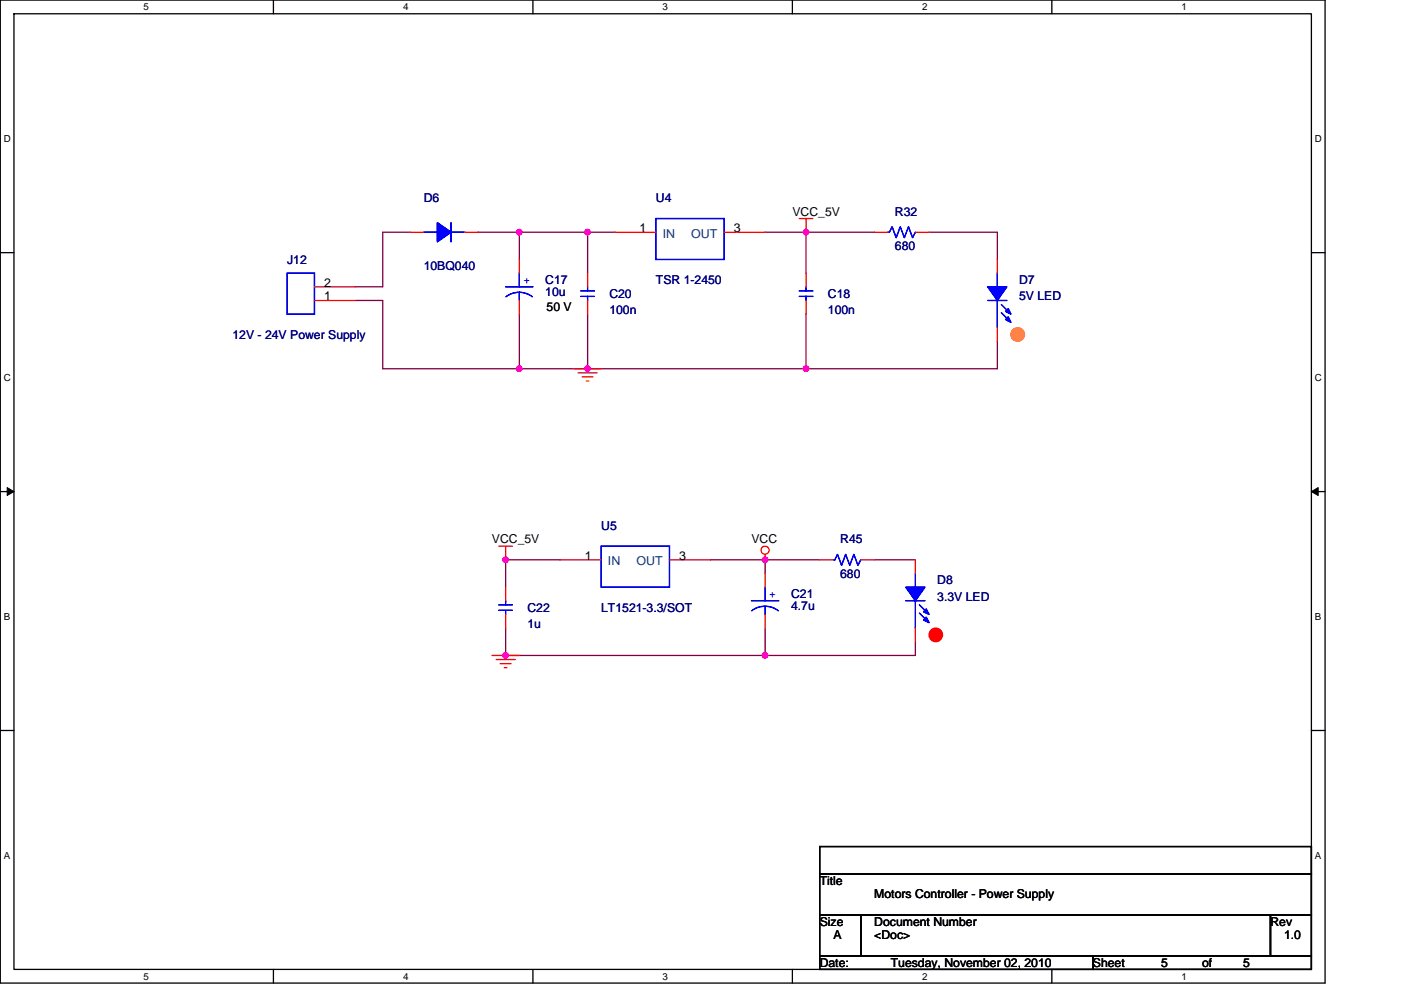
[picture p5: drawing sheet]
<svg xmlns="http://www.w3.org/2000/svg" width="297mm" height="210mm" viewBox="0 0 297 210" stroke-linecap="round" stroke-linejoin="round" font-family="sans-serif">
<path d="M.1 0h280.8v208.5h-280.8zM3 2.9h275v202.7h-275z" fill="none" stroke="#000" stroke-width=".28"/>
<g fill="#fff">
<path d="M30.5 .3h1.1v2.3h-1.1z"/>
<path d="M30.5 205.9h1.1v2.3h-1.1z"/>
</g>
<path d="M58 0v2.9M58 205.6v2.9" fill="none" stroke="#000" stroke-width=".28"/>
<g fill="#fff">
<path d="M85.5 .3h1.1v2.3h-1.1z"/>
<path d="M85.5 205.9h1.1v2.3h-1.1z"/>
</g>
<path d="M113 0v2.9M113 205.6v2.9" fill="none" stroke="#000" stroke-width=".28"/>
<g fill="#fff">
<path d="M140.5 .3h1.1v2.3h-1.1z"/>
<path d="M140.5 205.9h1.1v2.3h-1.1z"/>
</g>
<path d="M168 0v2.9M168 205.6v2.9" fill="none" stroke="#000" stroke-width=".28"/>
<g fill="#fff">
<path d="M195.5 .3h1.2v2.3h-1.2z"/>
<path d="M195.5 205.9h1.2v2.3h-1.2z"/>
</g>
<path d="M223 0v2.9M223 205.6v2.9" fill="none" stroke="#000" stroke-width=".28"/>
<g fill="#fff">
<path d="M250.5 .3h1.2v2.3h-1.2z"/>
<path d="M250.5 205.9h1.2v2.3h-1.2z"/>
<path d="M.8 28.3h1.5v2.3h-1.5z"/>
<path d="M278.8 28.3h1.5v2.3h-1.5z"/>
<path d="M.8 78.9h1.5v2.3h-1.5z"/>
<path d="M278.8 78.9h1.5v2.3h-1.5z"/>
</g>
<path d="M.1 53.6h2.9M278 53.6h2.9" fill="none" stroke="#000" stroke-width=".28"/>
<g fill="#fff">
<path d="M.8 129.6h1.4v2.3h-1.4z"/>
<path d="M278.8 129.6h1.4v2.3h-1.4z"/>
</g>
<path d="M.1 104.3h2.9M278 104.3h2.9" fill="none" stroke="#000" stroke-width=".28"/>
<path d="M1.5 103.4l1.5 .9-1.5 .8zM278 104.3l1.5-.9v1.7z" fill="#000" stroke="#000" stroke-width=".21"/>
<g fill="#fff">
<path d="M.8 180.3h1.4v2.3h-1.4z"/>
<path d="M278.8 180.3h1.4v2.3h-1.4z"/>
</g>
<path d="M.1 154.9h2.9M278 154.9h2.9M173.8 179.6h104.2v5.7h-104.2zM173.8 194h8.7v8.7h-8.7zM173.8 185.3h104.2v8.7h-104.2zM182.5 194h86.9v8.7h-86.9zM269.4 194h8.6v8.7h-8.6zM173.8 202.7h57.9v2.9h-57.9zM231.7 202.7h46.3v2.9h-46.3z" fill="none" stroke="#000" stroke-width=".28"/>
<g fill="none" stroke="#800040" stroke-width=".28">
<path d="M86.9 49.3h-5.8v11.5h-5.7M101.4 49.3h8.7M110.1 49.3v5.7M110.1 49.3h14.5M124.6 49.3v8.6M124.6 49.3h5.8M162.2 49.3h8.7M170.9 49.3v8.6M170.9 49.3h14.5M197 49.3h14.5v5.7M75.4 63.7h5.7v14.5h29M110.1 66.6v11.6"/>
<path d="M110.1 78.2h14.5M124.6 66.6v11.6M124.6 78.2h46.3M170.9 66.6v11.6M211.5 72.4v5.8h-40.6M118.8 118.7h-11.6v5.8M150.6 118.7h11.6v2.9M162.2 118.7h11.6M185.4 118.7h8.7M107.2 133.2v5.8h55M162.2 133.2v5.8M194.1 136.1v2.9h-31.9"/>
</g>
<g fill="#f0f" stroke="#f0f" stroke-width=".28">
<circle cx="170.9" cy="78.2" r=".57"/>
<circle cx="124.6" cy="78.2" r=".57"/>
<circle cx="170.9" cy="49.2" r=".57"/>
<circle cx="110.1" cy="78.2" r=".57"/>
<circle cx="124.6" cy="49.2" r=".57"/>
<circle cx="110.1" cy="49.2" r=".57"/>
<circle cx="162.2" cy="139" r=".57"/>
<circle cx="107.2" cy="118.7" r=".57"/>
<circle cx="162.2" cy="118.7" r=".57"/>
<circle cx="107.2" cy="139" r=".57"/>
</g>
<g fill="none" stroke="#f00" stroke-width=".28">
<path d="M86.9 49.3h2.9M98.5 49.3h2.9M110.1 55v2.9M124.6 57.9v2.9M130.4 49.3h8.7M153.5 49.3h8.7M169.5 46.4h2.9M170.9 46.4v2.9M170.9 57.9v2.9M185.4 49.3h2.9M194.1 49.3h2.9M211.5 55v2.9"/>
<path d="M66.7 63.7h8.7M66.7 60.8h8.7M110.1 63.7v2.9M121.7 78.2h5.8M122.6 79.1h4M123.4 79.9h2.3M124.6 63.7v2.9M170.9 63.7v2.9M211.5 69.5v2.9M124.3 80.8h.6M105.7 115.8h2.9M107.2 115.8v2.9"/>
<path d="M118.8 118.7h8.7M141.9 118.7h8.7M162.2 117.6v1.1M173.8 118.7h2.9M182.5 118.7h2.9M194.1 118.7v2.9M104.3 139h5.8M105.2 139.9h4M107.2 124.5v2.9M107.2 130.3v2.9M162.2 121.6v2.9M162.2 130.3v2.9"/>
<path d="M194.1 133.2v2.9M106 140.8h2.4M106.9 141.6h.6"/>
<circle cx="162.2" cy="116.7" r=".86"/>
</g>
<circle cx="215.8" cy="70.9" r="1.44" fill="#ff8000" stroke="#ff8000" stroke-width=".28"/>
<circle cx="198.4" cy="134.7" r="1.44" fill="#f00" stroke="#f00" stroke-width=".28"/>
<g fill="none" stroke="#00f" stroke-width=".28">
<path d="M60.9 57.9h5.8v8.7h-5.8zM89.8 49.3h2.9M95.6 47.2v4.1M95.6 49.3h2.9M110.1 57.9v2.9M139.1 46.4h14.4v8.6h-14.4zM188.3 49.3h.3l.5-1.2 .9 2.3 .9-2.3 .8 2.3 .9-2.3 .9 2.3 .6-1.1M211.5 57.9v2.9M107.2 60.8h5.8M107.3 62.9l1.3-.7 1.5-.2 1.5 .2 1.3 .7M110.1 62v1.7M123.1 62.9h2.9"/>
<path d="M123.1 61.7h2.9M124.6 60.8v.9M124.6 62.9v.8M169.5 62.9h2.9M169.5 61.7h2.9M170.9 60.8v.9M170.9 62.9v.8M209.4 63.7h4.1M211.5 63.7v5.8M212.3 64.6l1.8 1.7M212.3 66.3l1.8 1.8M127.5 115.8h14.4v8.7h-14.4z"/>
<path d="M176.7 118.7h.3l.6-1.1 .8 2.3 .9-2.3 .9 2.3 .8-2.3 .9 2.3 .6-1.2M105.7 129.5h2.9M105.7 128.3h2.9M107.2 127.4v.9M107.2 129.5v.8M159.3 127.4h5.8M159.4 129.5a4.6 4.6 0 0 1 5.6 0M162.2 128.6v1.7M162.2 124.5v2.9M192 127.4h4.1M194.1 121.6v2.9M194.1 127.4v5.8"/>
<path d="M194.9 128.3l1.8 1.7M194.9 130l1.8 1.8"/>
</g>
<g fill="#00f" stroke="#00f" stroke-width=".28">
<path d="M92.7 47.2l2.9 2.1-2.9 2z" fill-rule="evenodd"/>
<path d="M92.7 47.2l2.9 2.1-2.9 2z" fill-rule="evenodd"/>
<path d="M192 124.5h4.1l-2 2.9z" fill-rule="evenodd"/>
<path d="M196.4 130.9l.6 1.2-1.2-.6z" fill-rule="evenodd"/>
<path d="M196.4 129.2l.6 1.1-1.2-.5z" fill-rule="evenodd"/>
<path d="M192 124.5h4.1l-2 2.9z" fill-rule="evenodd"/>
<path d="M196.4 130.9l.6 1.2-1.2-.6z" fill-rule="evenodd"/>
<path d="M196.4 129.2l.6 1.1-1.2-.5z" fill-rule="evenodd"/>
<path d="M209.4 60.8h4.1l-2 2.9z" fill-rule="evenodd"/>
<path d="M213.8 67.2l.5 1.2-1.1-.6z" fill-rule="evenodd"/>
<path d="M213.8 65.5l.5 1.1-1.1-.6z" fill-rule="evenodd"/>
<path d="M209.4 60.8h4.1l-2 2.9z" fill-rule="evenodd"/>
<path d="M213.8 67.2l.5 1.2-1.1-.6z" fill-rule="evenodd"/>
<path d="M213.8 65.5l.5 1.1-1.1-.6z" fill-rule="evenodd"/>
</g>
<g font-size="2.6" fill="#000080">
<text x="89.8" y="42.9">D6</text>
<text x="139.1" y="42.9">U4</text>
<text x="189.7" y="45.8">R32</text>
<text x="189.7" y="53">680</text>
<text x="60.9" y="55.9">J12</text>
<text x="89.8" y="57.4">10BQ040</text>
<text x="115.6" y="60.3">C17</text>
<text x="115.6" y="62.9">10u</text>
<text x="129.2" y="63.2">C20</text>
<text x="139.1" y="60.3">TSR 1-2450</text>
<text x="175.5" y="63.2">C18</text>
<text x="216.1" y="60.3">D7</text>
<text x="216.1" y="63.7">5V LED</text>
<text x="49.3" y="71.8">12V - 24V Power Supply</text>
<text x="129.2" y="66.6">100n</text>
<text x="175.5" y="66.6">100n</text>
<text x="127.5" y="112.4">U5</text>
<text x="178.1" y="115.3">R45</text>
<text x="178.1" y="122.5">680</text>
<text x="198.7" y="124">D8</text>
<text x="111.8" y="129.8">C22</text>
<text x="127.5" y="129.8">LT1521-3.3/SOT</text>
<text x="167.7" y="126.9">C21</text>
<text x="167.7" y="129.5">4.7u</text>
<text x="198.7" y="127.4">3.3V LED</text>
<text x="111.8" y="133.2">1u</text>
</g>
<g font-size="2.6">
<text x="168" y="45.8">VCC_5V</text>
<text x="135.6" y="49.2">1</text>
<text x="155.6" y="49.2">3</text>
<text x="68.7" y="63.7">1</text>
<text x="68.7" y="60.8">2</text>
<text x="115.9" y="66.1">50 V</text>
<text x="104.3" y="115.3">VCC_5V</text>
<text x="124" y="118.7">1</text>
<text x="144" y="118.7">3</text>
<text x="159.3" y="115.3">VCC</text>
<text x="173.8" y="187.7">Title</text>
<text x="185.4" y="190.6">Motors Controller - Power Supply</text>
<text x="173.8" y="196.4">Size</text>
<text x="185.4" y="196.4">Document Number</text>
<text x="269.4" y="196.4">Rev</text>
<text x="176.7" y="199.3">A</text>
<text x="185.4" y="199.3">&lt;Doc&gt;</text>
<text x="272.2" y="199.3">1.0</text>
<text x="173.8" y="205">Date:</text>
<text x="188.9" y="205">Tuesday, November 02, 2010</text>
<text x="231.7" y="205">Sheet</text>
<text x="246.2" y="205">5</text>
<text x="254.9" y="205">of</text>
<text x="263.6" y="205">5</text>
</g>
<g font-size="2.6" fill="#004080">
<text x="140.5" y="50.4">IN</text>
<text x="146.5" y="50.4">OUT</text>
<text x="128.9" y="119.9">IN</text>
<text x="134.9" y="119.9">OUT</text>
</g>
<g font-size="2.6" fill="#00f">
<text x="111" y="60.3">+</text>
<text x="163.1" y="126.9">+</text>
</g>
<g font-size="2.1">
<text x="30.5" y="2.2">5</text>
<text x="85.5" y="2.2">4</text>
<text x="140.5" y="2.2">3</text>
<text x="195.5" y="2.2">2</text>
<text x="250.5" y="2.2">1</text>
<text x=".8" y="30.1">D</text>
<text x="278.8" y="30.1">D</text>
<text x=".8" y="80.8">C</text>
<text x="278.8" y="80.8">C</text>
<text x=".8" y="131.4">B</text>
<text x="278.8" y="131.4">B</text>
<text x=".8" y="182.1">A</text>
<text x="278.8" y="182.1">A</text>
<text x="30.5" y="207.8">5</text>
<text x="85.5" y="207.8">4</text>
<text x="140.5" y="207.8">3</text>
<text x="195.5" y="207.8">2</text>
<text x="250.5" y="207.8">1</text>
</g>
</svg>
